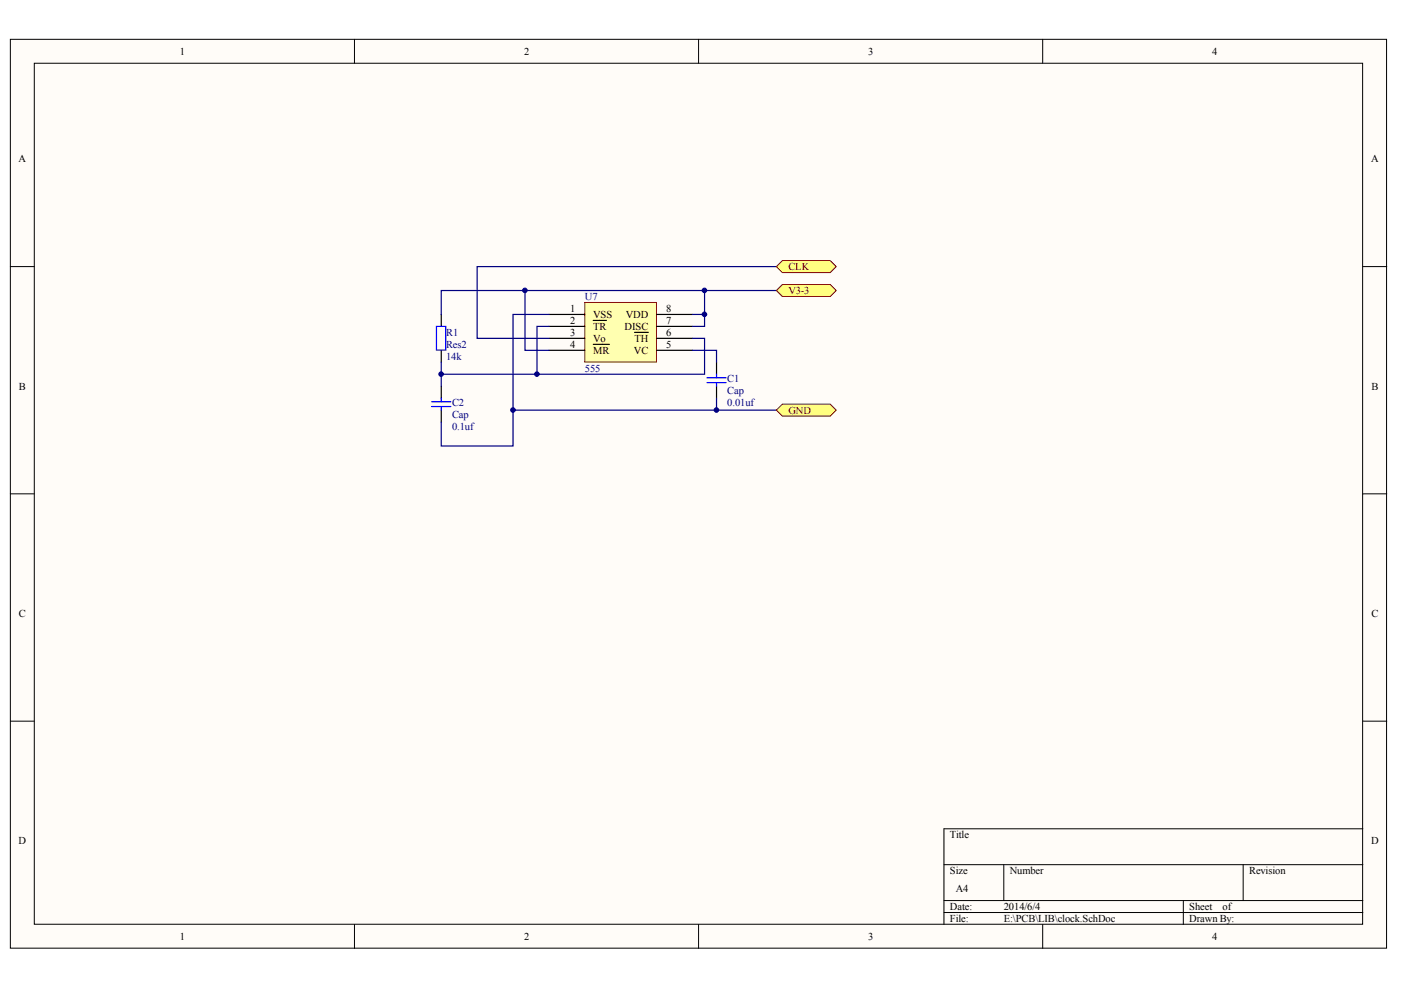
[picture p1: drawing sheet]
<svg xmlns="http://www.w3.org/2000/svg" width="297mm" height="210mm" viewBox="0 0 297 210" stroke-linecap="round" stroke-linejoin="round" font-family="sans-serif">
<g fill="#fffcf8" stroke="#000" stroke-width=".21">
<path d="M2.2 8.3h291.8v192.7h-291.8z"/>
<path d="M7.3 13.4h281.6v182.6h-281.6z"/>
</g>
<g fill="none" stroke="#000" stroke-width=".21">
<path d="M75.2 8.3v5.1M148.1 8.3v5.1M221.1 8.3v5.1M2.2 56.5h5.1M289 56.5h5M2.2 104.7h5.1M289 104.7h5M2.2 152.9h5.1M289 152.9h5M289 175.7h-88.9v20.3M75.2 196v5.1M148.1 196v5.1"/>
<path d="M200.1 183.3h88.9M200.1 190.9h88.9M200.1 193.5h88.9M212.8 183.3v7.6M221.1 196v5.1M250.9 190.9v5.1M263.6 183.3v7.6"/>
</g>
<path d="M124 64.1h15.2v12.7h-15.2z" fill="#ffffb0" stroke="#800000" stroke-width=".21"/>
<g fill="none" stroke="#000" stroke-width=".25">
<path d="M93.6 66.7v2.5M93.6 74.3v2.5M116.4 66.7h7.6M116.4 69.2h7.6M116.4 71.7h7.6M116.4 74.3h7.6M125.8 67.9h2.8M125.8 73h3.4M134.5 70.5h3M139.2 66.7h7.6M139.2 69.2h7.6M139.2 71.7h7.6"/>
<path d="M139.2 74.3h7.6M151.9 76.8v2.5M93.6 81.9v2.5M93.6 87v2.5M151.9 81.9v2.5"/>
</g>
<path d="M92.5 69.2h2v5h-2zM151.9 79.3v.8M91.5 85.2h4.1M91.5 86.2h4.1M93.6 84.4v.8M93.6 86.2v.8M149.9 80.1h4M149.9 81.1h4M151.9 81.1v.8" fill="none" stroke="#00f" stroke-width=".25"/>
<path d="M164.6 56.5h-63.4v15.2h15.2M93.6 76.8v5.1M93.6 79.3h20.3M111.3 61.6h-17.7v5.1M116.4 69.2h-2.5v10.1h35.5v-7.6h-2.6M116.4 66.7h-7.6v20.3h43.1v-2.6M146.8 74.3h5.1v2.5M146.8 66.7h2.6v-5.1h-38.1v12.7h5.1M149.4 66.7v2.5h-2.6M149.4 61.6h15.2M108.8 87v7.6h-15.2v-5.1M151.9 87h12.7" fill="none" stroke="#000080" stroke-width=".25"/>
<g fill="#ffff80" stroke="#800000" stroke-width=".21">
<path d="M164.6 61.6l1.3-1.3h10.1l1.3 1.3-1.3 1.3h-10.1z" fill-rule="evenodd"/>
<path d="M164.6 87l1.3-1.3h10.1l1.3 1.3-1.3 1.2h-10.1z" fill-rule="evenodd"/>
<path d="M164.6 56.5l1.3-1.2h10.1l1.3 1.2-1.3 1.3h-10.1z" fill-rule="evenodd"/>
</g>
<g fill="#000080" stroke="#000080" stroke-width=".21">
<circle cx="93.5" cy="79.3" r=".48"/>
<circle cx="108.8" cy="86.9" r=".48"/>
<circle cx="111.3" cy="61.6" r=".48"/>
<circle cx="113.8" cy="79.3" r=".48"/>
<circle cx="149.4" cy="66.6" r=".48"/>
<circle cx="149.4" cy="61.6" r=".48"/>
<circle cx="151.9" cy="86.9" r=".48"/>
</g>
<g font-size="2.2">
<text x="38.2" y="11.6">1</text>
<text x="111.1" y="11.6">2</text>
<text x="184.1" y="11.6">3</text>
<text x="257" y="11.6">4</text>
<text x="3.9" y="34.4">A</text>
<text x="290.7" y="34.4">A</text>
<text x="120.9" y="66.1">1</text>
<text x="120.9" y="68.7">2</text>
<text x="120.9" y="71.2">3</text>
<text x="125.8" y="67.4">VSS</text>
<text x="125.8" y="69.9">TR</text>
<text x="132.4" y="69.9">DISC</text>
<text x="132.7" y="67.4">VDD</text>
<text x="141.3" y="71.2">6</text>
<text x="141.3" y="68.7">7</text>
<text x="141.3" y="66.1">8</text>
<text x="120.9" y="73.7">4</text>
<text x="125.8" y="72.5">Vo</text>
<text x="125.8" y="75">MR</text>
<text x="134.4" y="75">VC</text>
<text x="134.5" y="72.5">TH</text>
<text x="141.3" y="73.7">5</text>
<text x="4" y="82.6">B</text>
<text x="290.8" y="82.6">B</text>
<text x="4" y="130.8">C</text>
<text x="290.8" y="130.8">C</text>
<text x="3.9" y="179">D</text>
<text x="201.4" y="177.7">Title</text>
<text x="290.7" y="179">D</text>
<text x="201.4" y="185.3">Size</text>
<text x="214.1" y="185.3">Number</text>
<text x="264.8" y="185.3">Revision</text>
<text x="202.7" y="189.1">A4</text>
<text x="201.4" y="192.9">Date:</text>
<text x="201.4" y="195.5">File:</text>
<text x="212.8" y="192.9">2014/6/4</text>
<text x="212.8" y="195.5">E:\PCB\LIB\clock.SchDoc</text>
<text x="252.2" y="192.9">Sheet</text>
<text x="252.2" y="195.5">Drawn By:</text>
<text x="259.2" y="192.9">of</text>
<text x="38.2" y="199.3">1</text>
<text x="111.1" y="199.3">2</text>
<text x="184.1" y="199.3">3</text>
<text x="257" y="199.3">4</text>
</g>
<g font-size="2.2" fill="#800000">
<text x="167.1" y="57.2">CLK</text>
<text x="167.1" y="62.3">V3-3</text>
<text x="167.1" y="87.7">GND</text>
</g>
<g font-size="2.2" fill="#000080">
<text x="124" y="63.6">U7</text>
<text x="94.6" y="71.2">R1</text>
<text x="94.6" y="76.3">14k</text>
<text x="94.6" y="73.7">Res2</text>
<text x="124" y="78.8">555</text>
<text x="154.2" y="81.1">C1</text>
<text x="154.2" y="83.6">Cap</text>
<text x="95.8" y="86.2">C2</text>
<text x="95.8" y="88.7">Cap</text>
<text x="154.2" y="86.2">0.01uf</text>
<text x="95.8" y="91.2">0.1uf</text>
</g>
</svg>
